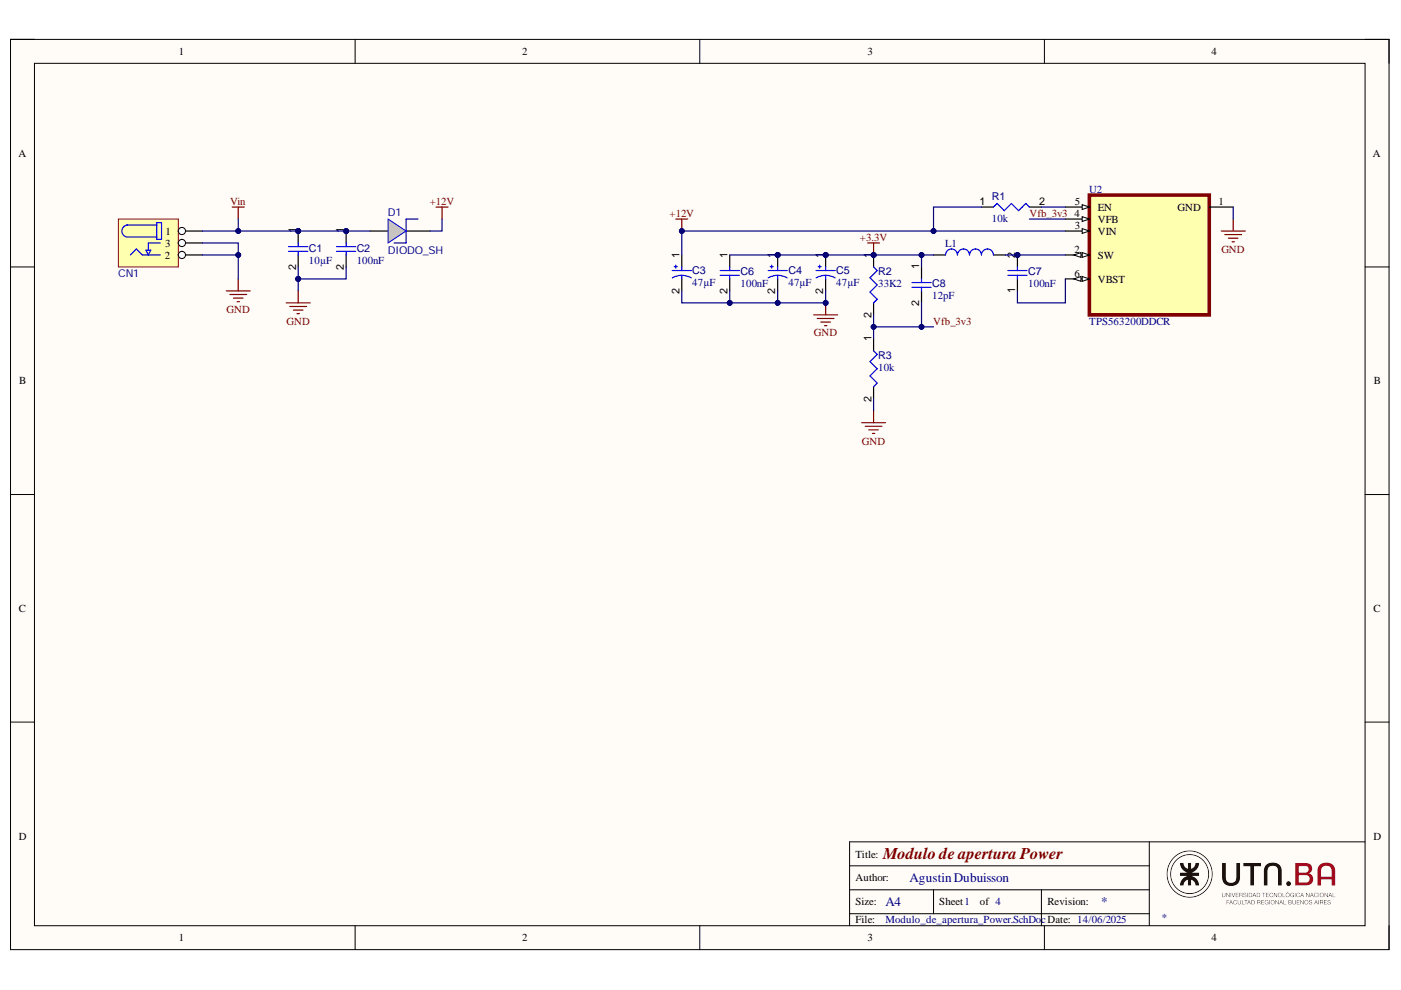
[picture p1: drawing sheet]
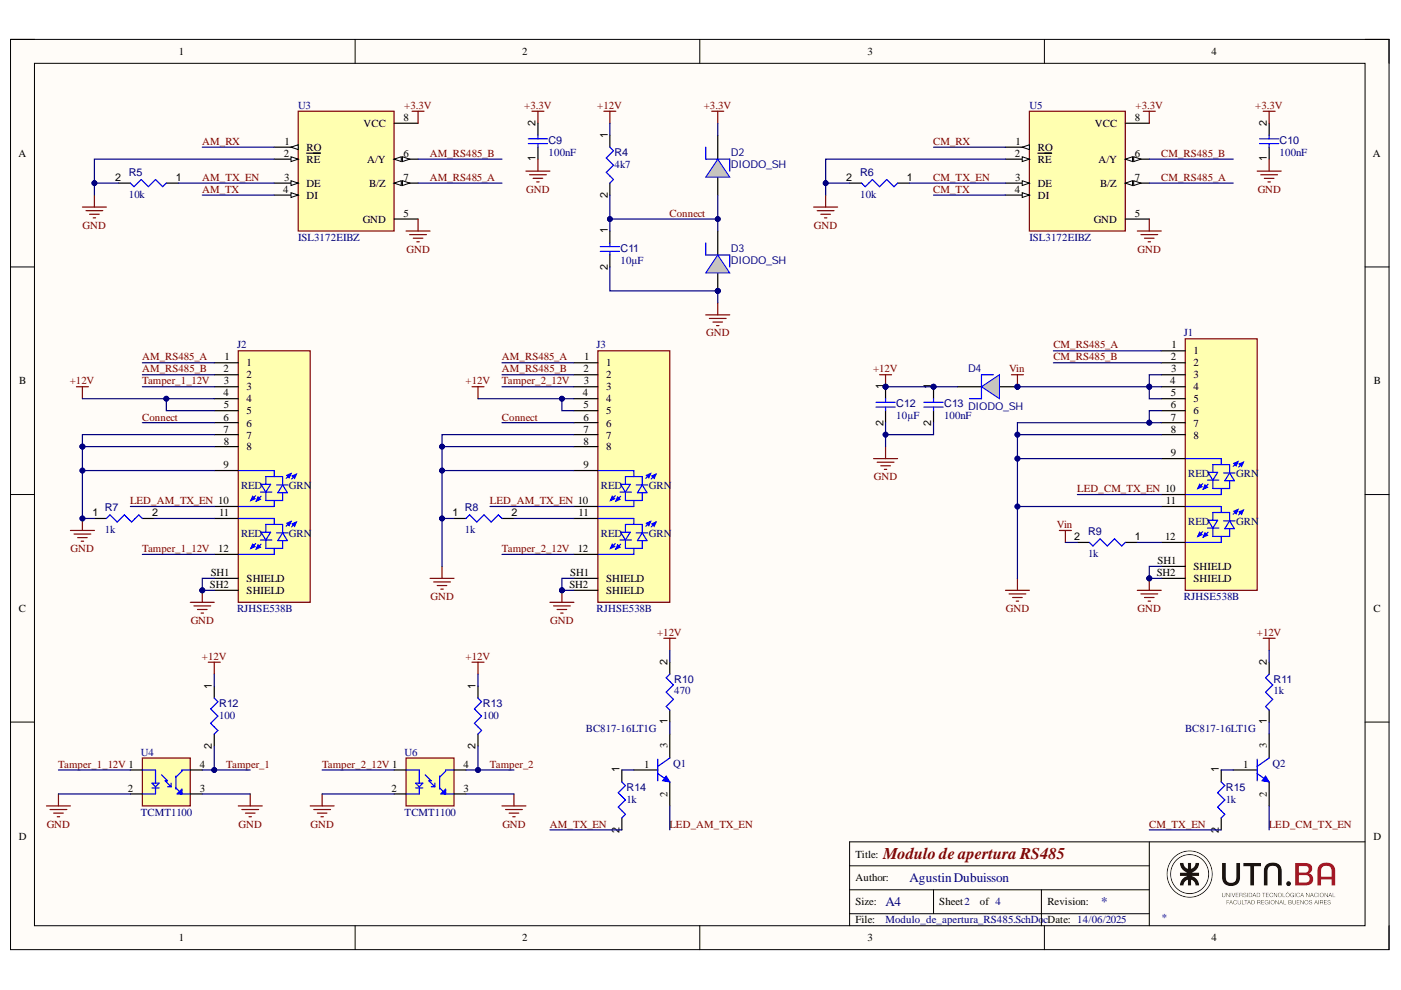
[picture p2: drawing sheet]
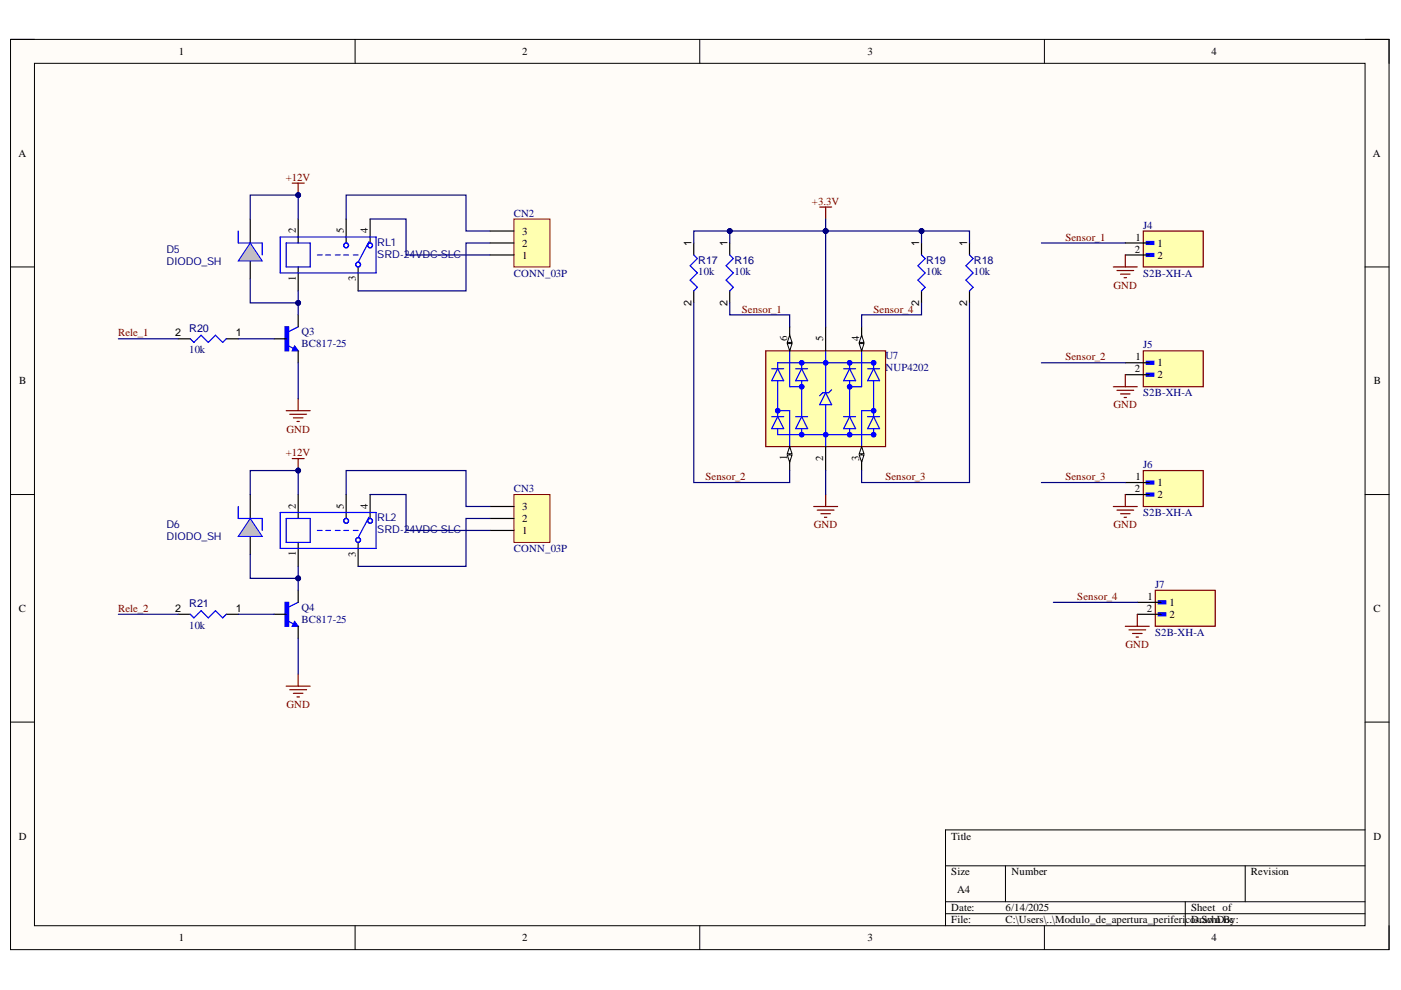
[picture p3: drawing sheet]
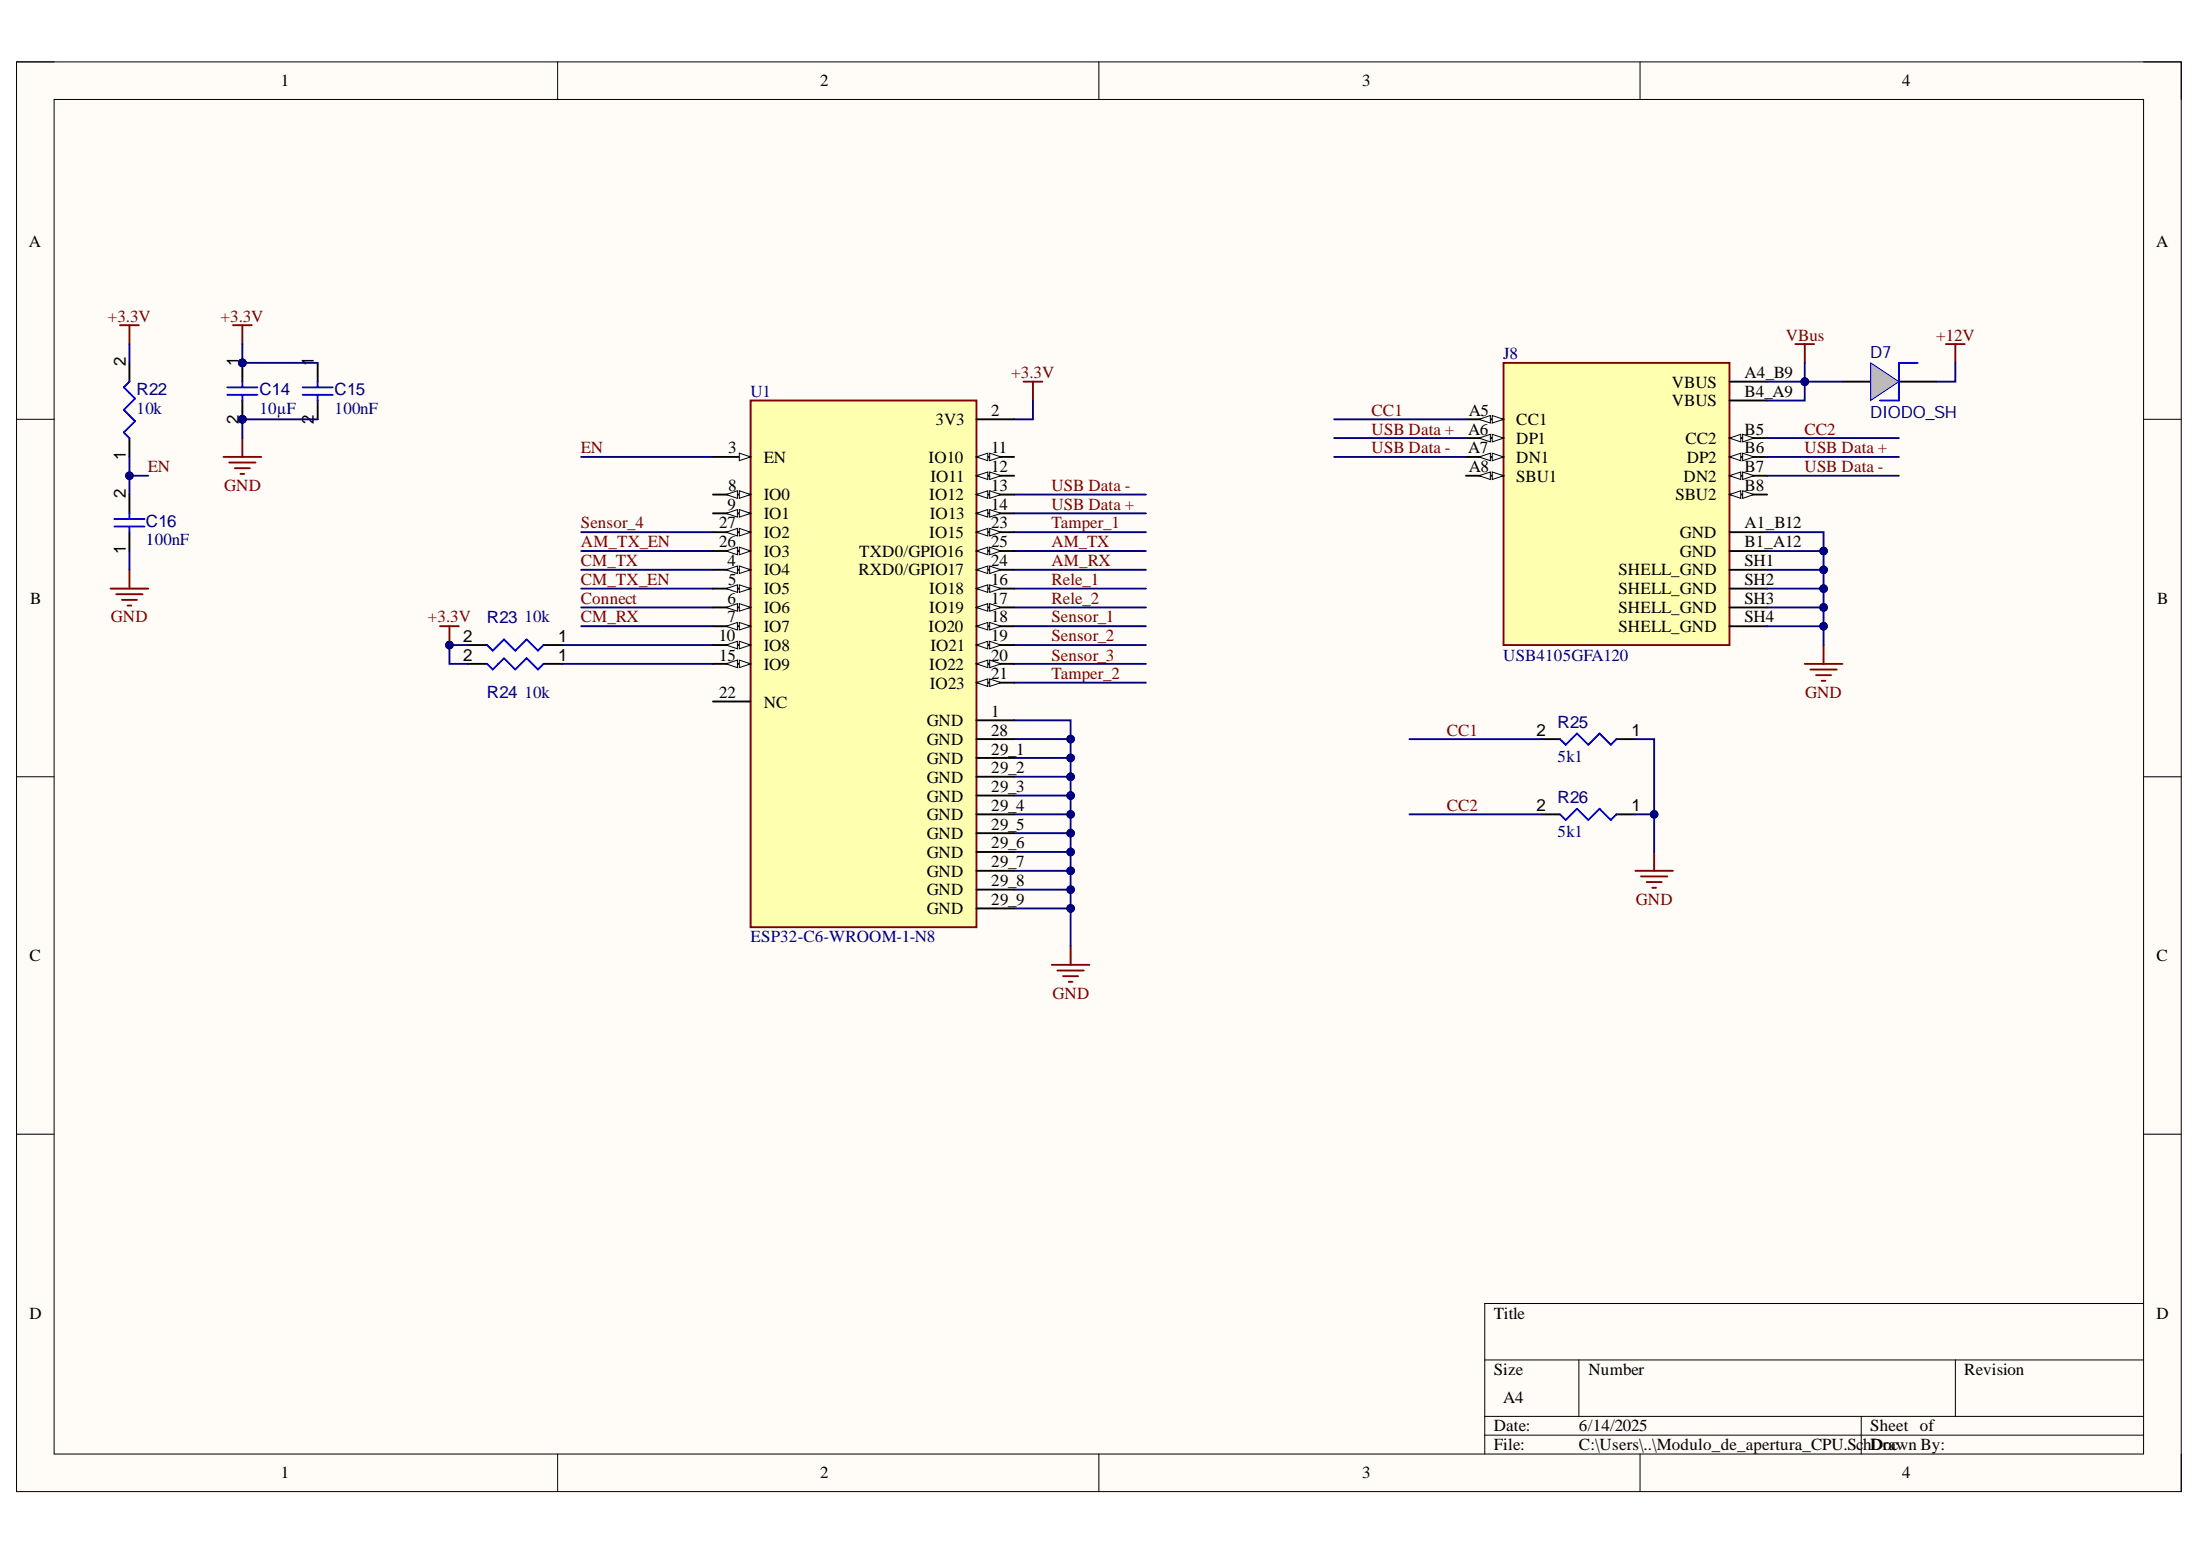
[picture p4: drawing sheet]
# Altium project Modulo de apertura.PrjPcb
4 sheets, 75 parts. Net scope: global (net labels, ports and power ports of the same name join across sheets).
Board file: Modulo_de_apertura_PCB.PcbDoc
Sheets:
  Modulo_de_apertura_Power.SchDoc
  Modulo_de_apertura_RS485.SchDoc
  Modulo_de_apertura_perifericos.SchDoc
  Modulo_de_apertura_CPU.SchDoc

## Sheet Modulo_de_apertura_Power.SchDoc: Modulo de apertura Power
size A4; Author: Agustin Dubuisson; SheetNumber: 1; SheetTotal: 4

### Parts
C1  value 10µF  [CAPC0603(1608)100_L]  (hidden comment: Capacitor 10µF +/-20% 10V 0603)
C2  value 100nF  [CAPC0402(1005)60_L]  (hidden comment: Capacitor 100nF +/-20% 10V 0402)
C3  value 47µF  [CAPMP3217X18-T_V]  (hidden comment: TAJA105K035RNJ)
C4  value 47µF  [CAPMP3217X18-T_V]  (hidden comment: TAJA105K035RNJ)
C5  value 47µF  [CAPMP3217X18-T_V]  (hidden comment: TAJA105K035RNJ)
C6  value 100nF  [CAPC0402(1005)60_L]  (hidden comment: Capacitor 100nF +/-20% 50V 0402)
C7  value 100nF  [CAPC0402(1005)60_L]  (hidden comment: Capacitor 100nF +/-20% 10V 0402)
C8  value 12pF  [CAPC0402(1005)33_L]  (hidden comment: Capacitor 12pF +/-10% 50V 0402)
CN1  CN_PowerJack  [PJ002B]  (value not drawn)
D1  DIODO_SH  [D_SMA]
L1  IFSC1515AHER2R2M01  [FP-IFSC1515AH-MFG]  (value not drawn)
R1  value 10k  [RESC0402(1005)_L]  (hidden comment: Resistor 10K  +/-1 % 0402 63 mW)
R2  value 33K2  [RESC0402(1005)_L]  (hidden comment: Resistor 10K  +/-1 % 0402 63 mW)
R3  value 10k  [RESC0402(1005)_L]  (hidden comment: Resistor 10K  +/-1 % 0402 63 mW)
U2  TPS563200DDCR  [SOT23-6]

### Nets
+3.3V: C4.1 C5.1 C6.1 C8.1 L1.1 R2.1
+12V: C3.1 D1.2(K) R1.1 U2.3(VIN)
GND: C1.2 C2.2 C3.2 C4.2 C5.2 C6.2 CN1.2 CN1.3 R3.2 U2.1(GND)
Vin: C1.1 C2.1 CN1.1 D1.1(A)
Vfb_3v3: C8.2 R2.2 R3.1 U2.4(VFB)
NetC7_1: C7.1 U2.6(VBST)
NetC7_2: C7.2 L1.2 U2.2(SW)
NetR1_2: R1.2 U2.5(EN)

## Sheet Modulo_de_apertura_RS485.SchDoc: Modulo de apertura RS485
size A4; Author: Agustin Dubuisson; SheetNumber: 2; SheetTotal: 4

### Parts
C9  value 100nF  [CAPC0402(1005)60_L]  (hidden comment: Capacitor 100nF +/-20% 10V 0402)
C10  value 100nF  [CAPC0402(1005)60_L]  (hidden comment: Capacitor 100nF +/-20% 10V 0402)
C11  value 10µF  [CAPC0603(1608)100_L]  (hidden comment: Capacitor 10µF +/-20% 10V 0603)
C12  value 10µF  [CAPC0603(1608)100_L]  (hidden comment: Capacitor 10µF +/-20% 10V 0603)
C13  value 100nF  [CAPC0402(1005)60_L]  (hidden comment: Capacitor 100nF +/-20% 10V 0402)
D2  DIODO_SH  [D_SMA]
D3  DIODO_SH  [D_SMA]
D4  DIODO_SH  [D_SMA]
J1  RJHSE538B  [AMPHENOL_RJHSE538B]
J2  RJHSE538B  [AMPHENOL_RJHSE538B]
J3  RJHSE538B  [AMPHENOL_RJHSE538B]
Q1  BC817-16LT1G  [ONSC-SOT-23-3-318-08_V]
Q2  BC817-16LT1G  [ONSC-SOT-23-3-318-08_V]
R4  value 4k7  [RESC0402(1005)_L]  (hidden comment: Resistor 10K  +/-1 % 0402 63 mW)
R5  value 10k  [RESC0402(1005)_L]  (hidden comment: Resistor 10K  +/-1 % 0402 63 mW)
R6  value 10k  [RESC0402(1005)_L]  (hidden comment: Resistor 10K  +/-1 % 0402 63 mW)
R7  value 1k  [RESC0402(1005)_L]  (hidden comment: Resistor 10K  +/-1 % 0402 63 mW)
R8  value 1k  [RESC0402(1005)_L]  (hidden comment: Resistor 10K  +/-1 % 0402 63 mW)
R9  value 1k  [RESC0402(1005)_L]  (hidden comment: Resistor 10K  +/-1 % 0402 63 mW)
R10  value 470  [RESC0402(1005)_L]  (hidden comment: Resistor 10K  +/-1 % 0402 63 mW)
R11  value 1k  [RESC0402(1005)_L]  (hidden comment: Resistor 10K  +/-1 % 0402 63 mW)
R12  value 100  [RESC0402(1005)_L]  (hidden comment: Resistor 10K  +/-1 % 0402 63 mW)
R13  value 100  [RESC0402(1005)_L]  (hidden comment: Resistor 10K  +/-1 % 0402 63 mW)
R14  value 1k  [RESC0402(1005)_L]  (hidden comment: Resistor 10K  +/-1 % 0402 63 mW)
R15  value 1k  [RESC0402(1005)_L]  (hidden comment: Resistor 10K  +/-1 % 0402 63 mW)
U3  ISL3172EIBZ  [SOIC127P600X175-8N]
U4  TCMT1100  [SOIC127P700X230-4N]
U5  ISL3172EIBZ  [SOIC127P600X175-8N]
U6  TCMT1100  [SOIC127P700X230-4N]

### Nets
+3.3V: C9.2 C10.2 D2.2(K) U3.8(VCC) U5.8(VCC)
+12V: C12.1 C13.1 D4.2(K) J2.4 J2.5 J3.4 J3.5 R4.1 R10.2 R11.2 R12.1 R13.1
GND: C9.1 C10.1 C11.2 C12.2 C13.2 D3.1(A) J1.6 J1.7 J1.8 J1.9 J1.11 J1.SH1(SHIELD) J1.SH2(SHIELD) J2.7 J2.8 J2.9 J2.SH1(SHIELD) J2.SH2(SHIELD) J3.7 J3.8 J3.9 J3.SH1(SHIELD) J3.SH2(SHIELD) R5.2 R6.2 R7.1 R8.1 U3.2(~{RE}) U3.5(GND) U4.2(C) U4.3(ET) U5.2(~{RE}) U5.5(GND) U6.2(C) U6.3(ET)
Vin: D4.1(A) J1.3 J1.4 J1.5 R9.2
AM_RS485_A: J2.1 J3.1 U3.7(B/Z)
AM_RS485_B: J2.2 J3.2 U3.6(A/Y)
AM_RX: U3.1(RO)
AM_TX: U3.4(DI)
AM_TX_EN: R5.1 R14.2 U3.3(DE)
CM_RS485_A: J1.1 U5.7(B/Z)
CM_RS485_B: J1.2 U5.6(A/Y)
CM_RX: U5.1(RO)
CM_TX: U5.4(DI)
CM_TX_EN: R6.1 R15.2 U5.3(DE)
Connect: C11.1 D2.1(A) D3.2(K) J2.6 J3.6 R4.2
LED_AM_TX_EN: J2.10 J3.10 Q1.2(E)
LED_CM_TX_EN: J1.10 Q2.2(E)
Tamper_1: R12.2 U4.4(CT)
Tamper_1_12V: J2.3 J2.12 U4.1(A)
Tamper_2: R13.2 U6.4(CT)
Tamper_2_12V: J3.3 J3.12 U6.1(A)
NetJ1_12: J1.12 R9.1
NetJ2_11: J2.11 R7.2
NetJ3_11: J3.11 R8.2
NetQ1_1: Q1.1(B) R14.1
NetQ1_3: Q1.3(C) R10.1
NetQ2_1: Q2.1(B) R15.1
NetQ2_3: Q2.3(C) R11.1

## Sheet Modulo_de_apertura_perifericos.SchDoc
size A4; SheetNumber: 3; SheetTotal: 4

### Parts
CN2  CONN_03P  [TerminalBlock_1x3_P5mm]
CN3  CONN_03P  [TerminalBlock_1x3_P5mm]
D5  DIODO_SH  [D_SMA]
D6  DIODO_SH  [D_SMA]
J4  S2B-XH-A  [JST_S2B-XH-A]
J5  S2B-XH-A  [JST_S2B-XH-A]
J6  S2B-XH-A  [JST_S2B-XH-A]
J7  S2B-XH-A  [JST_S2B-XH-A]
J?  CONN_3P  [BORNERA_3P_P_5mm]
Q3  BC817-25  [SOT95P240X120-3N]
Q4  BC817-25  [SOT95P240X120-3N]
R16  value 10k  [RESC0402(1005)_L]  (hidden comment: Resistor 10K  +/-1 % 0402 63 mW)
R17  value 10k  [RESC0402(1005)_L]  (hidden comment: Resistor 10K  +/-1 % 0402 63 mW)
R18  value 10k  [RESC0402(1005)_L]  (hidden comment: Resistor 10K  +/-1 % 0402 63 mW)
R19  value 10k  [RESC0402(1005)_L]  (hidden comment: Resistor 10K  +/-1 % 0402 63 mW)
R20  value 10k  [RESC0402(1005)_L]  (hidden comment: Resistor 10K  +/-1 % 0402 63 mW)
R21  value 10k  [RESC0402(1005)_L]  (hidden comment: Resistor 10K  +/-1 % 0402 63 mW)
RL1  SRD-24VDC-SLC  [943-1C]
RL2  SRD-24VDC-SLC  [943-1C]
U7  NUP4202  [SOT65P210X100-6N]

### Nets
+3.3V: R16.1 R17.1 R18.1 R19.1 U7.5(VDD)
+12V: D5.2(K) D6.2(K) RL1.2 RL2.2
GND: J4.2 J5.2 J6.2 J7.2 Q3.2(E) Q4.2(E) U7.2(GND)
Rele_1: R20.2
Rele_2: R21.2
Sensor_1: J4.1 R16.2 U7.6(IO4)
Sensor_2: J5.1 R17.2 U7.1(IO1)
Sensor_3: J6.1 R18.2 U7.3(IO2)
Sensor_4: J7.1 R19.2 U7.4(IO3)
NetCN2_1: CN2.1 RL1.4
NetCN2_2: CN2.2 RL1.3
NetCN2_3: CN2.3 RL1.5
NetCN3_1: CN3.1 RL2.4
NetCN3_2: CN3.2 RL2.3
NetCN3_3: CN3.3 RL2.5
NetD5_1: D5.1(A) Q3.3(C) RL1.1
NetD6_1: D6.1(A) Q4.3(C) RL2.1
NetQ3_1: Q3.1(B) R20.1
NetQ4_1: Q4.1(B) R21.1

Not connected (* = marked no-connect by the designer): J? 1 2 3

## Sheet Modulo_de_apertura_CPU.SchDoc
size A4; SheetNumber: 4; SheetTotal: 4

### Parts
C14  value 10µF  [CAPC0603(1608)100_L]  (hidden comment: Capacitor 10µF +/-20% 10V 0603)
C15  value 100nF  [CAPC0402(1005)60_L]  (hidden comment: Capacitor 100nF +/-20% 10V 0402)
C16  value 100nF  [CAPC0402(1005)33_L]  (hidden comment: Capacitor 12pF +/-10% 50V 0402)
D7  DIODO_SH  [D_SMA]
J8  USB4105GFA120  [GCT_USB4105GFA120]
R22  value 10k  [RESC0402(1005)_L]  (hidden comment: Resistor 10K  +/-1 % 0402 63 mW)
R23  value 10k  [RESC0402(1005)_L]  (hidden comment: Resistor 10K  +/-1 % 0402 63 mW)
R24  value 10k  [RESC0402(1005)_L]  (hidden comment: Resistor 10K  +/-1 % 0402 63 mW)
R25  value 5k1  [RESC0402(1005)_L]  (hidden comment: Resistor 10K  +/-1 % 0402 63 mW)
R26  value 5k1  [RESC0402(1005)_L]  (hidden comment: Resistor 10K  +/-1 % 0402 63 mW)
U1  ESP32-C6-WROOM-1-N8  [XCVR_ESP32-C6-WROOM-1-N8]

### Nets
+3.3V: C14.1 C15.1 R22.2 R23.2 R24.2 U1.2(3V3)
+12V: D7.2(K)
GND: C14.2 C15.2 C16.1 J8.A1_B12(GND) J8.B1_A12(GND) J8.SH1(SHELL_GND) J8.SH2(SHELL_GND) J8.SH3(SHELL_GND) J8.SH4(SHELL_GND) R25.1 R26.1 U1.1(GND) U1.28(GND) U1.29_1(GND) U1.29_2(GND) U1.29_3(GND) U1.29_4(GND) U1.29_5(GND) U1.29_6(GND) U1.29_7(GND) U1.29_8(GND) U1.29_9(GND)
VBus: D7.1(A) J8.A4_B9(VBUS) J8.B4_A9(VBUS)
AM_RX: U1.24(RXD0/GPIO17)
AM_TX: U1.25(TXD0/GPIO16)
AM_TX_EN: U1.26(IO3)
CC1: J8.A5(CC1) R25.2
CC2: J8.B5(CC2) R26.2
CM_RX: U1.7(IO7)
CM_TX: U1.4(IO4)
CM_TX_EN: U1.5(IO5)
Connect: U1.6(IO6)
EN: C16.2 R22.1 U1.3(EN)
Rele_1: U1.16(IO18)
Rele_2: U1.17(IO19)
Sensor_1: U1.18(IO20)
Sensor_2: U1.19(IO21)
Sensor_3: U1.20(IO22)
Sensor_4: U1.27(IO2)
Tamper_1: U1.23(IO15)
Tamper_2: U1.21(IO23)
USB Data +: J8.A6(DP1) J8.B6(DP2) U1.14(IO13)
USB Data -: J8.A7(DN1) J8.B7(DN2) U1.13(IO12)
NetR23_1: R23.1 U1.10(IO8)
NetR24_1: R24.1 U1.15(IO9)

Not connected (* = marked no-connect by the designer): J8 A8(SBU1) B8(SBU2); U1 8(IO0) 9(IO1) 11(IO10) 12(IO11) 22(NC)

## Nets that join several sheets
+3.3V: Modulo_de_apertura_Power (6 pins), Modulo_de_apertura_RS485 (5 pins), Modulo_de_apertura_perifericos (5 pins), Modulo_de_apertura_CPU (6 pins)
+12V: Modulo_de_apertura_Power (C3.1 D1.2 R1.1 U2.3), Modulo_de_apertura_RS485 (12 pins), Modulo_de_apertura_perifericos (D5.2 D6.2 RL1.2 RL2.2), Modulo_de_apertura_CPU (D7.2)
GND: Modulo_de_apertura_Power (10 pins), Modulo_de_apertura_RS485 (35 pins), Modulo_de_apertura_perifericos (7 pins), Modulo_de_apertura_CPU (22 pins)
Vin: Modulo_de_apertura_Power (C1.1 C2.1 CN1.1 D1.1), Modulo_de_apertura_RS485 (5 pins)
AM_RX: Modulo_de_apertura_RS485 (U3.1), Modulo_de_apertura_CPU (U1.24)
AM_TX: Modulo_de_apertura_RS485 (U3.4), Modulo_de_apertura_CPU (U1.25)
AM_TX_EN: Modulo_de_apertura_RS485 (R5.1 R14.2 U3.3), Modulo_de_apertura_CPU (U1.26)
CM_RX: Modulo_de_apertura_RS485 (U5.1), Modulo_de_apertura_CPU (U1.7)
CM_TX: Modulo_de_apertura_RS485 (U5.4), Modulo_de_apertura_CPU (U1.4)
CM_TX_EN: Modulo_de_apertura_RS485 (R6.1 R15.2 U5.3), Modulo_de_apertura_CPU (U1.5)
Connect: Modulo_de_apertura_RS485 (6 pins), Modulo_de_apertura_CPU (U1.6)
Rele_1: Modulo_de_apertura_perifericos (R20.2), Modulo_de_apertura_CPU (U1.16)
Rele_2: Modulo_de_apertura_perifericos (R21.2), Modulo_de_apertura_CPU (U1.17)
Sensor_1: Modulo_de_apertura_perifericos (J4.1 R16.2 U7.6), Modulo_de_apertura_CPU (U1.18)
Sensor_2: Modulo_de_apertura_perifericos (J5.1 R17.2 U7.1), Modulo_de_apertura_CPU (U1.19)
Sensor_3: Modulo_de_apertura_perifericos (J6.1 R18.2 U7.3), Modulo_de_apertura_CPU (U1.20)
Sensor_4: Modulo_de_apertura_perifericos (J7.1 R19.2 U7.4), Modulo_de_apertura_CPU (U1.27)
Tamper_1: Modulo_de_apertura_RS485 (R12.2 U4.4), Modulo_de_apertura_CPU (U1.23)
Tamper_2: Modulo_de_apertura_RS485 (R13.2 U6.4), Modulo_de_apertura_CPU (U1.21)
